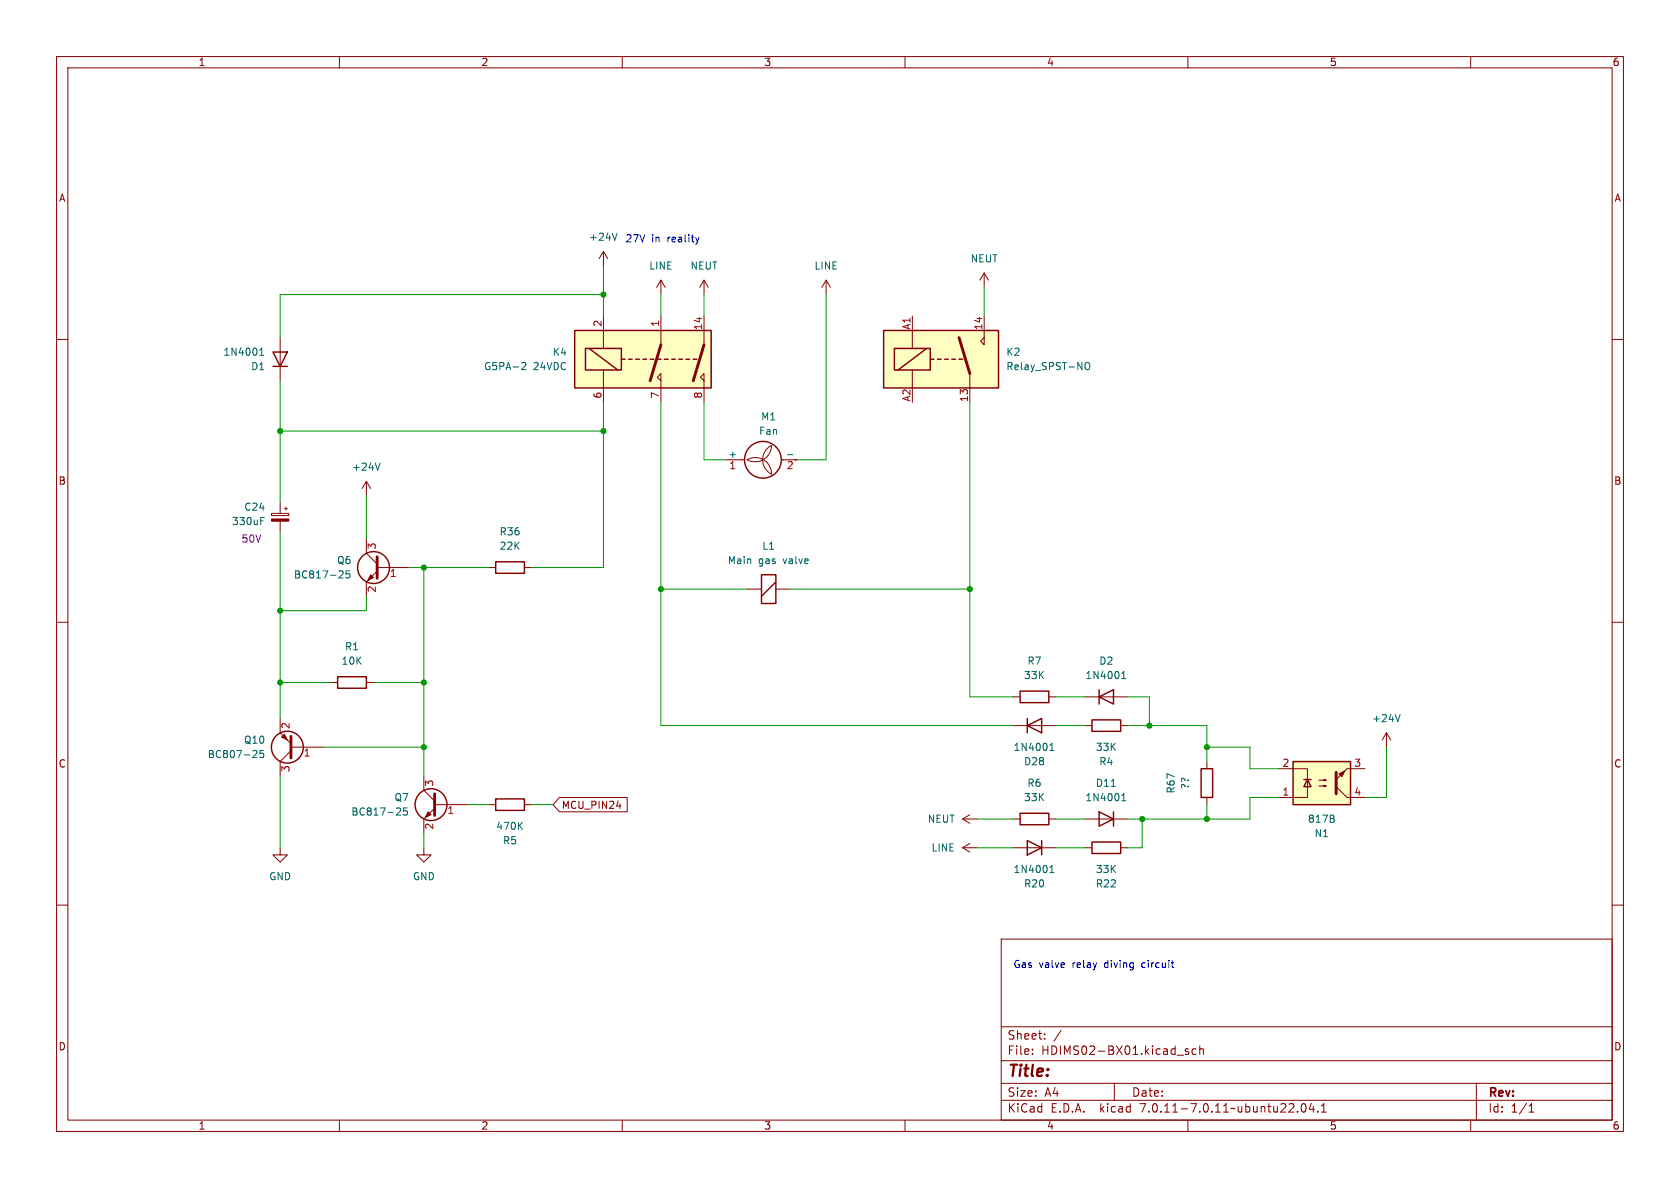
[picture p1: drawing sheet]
<svg xmlns="http://www.w3.org/2000/svg" width="297mm" height="210mm" viewBox="0 0 297 210" stroke-linecap="round" stroke-linejoin="round" font-family="sans-serif">
<g fill="none" stroke="#840000" stroke-width=".18">
<path d="M10 10h277v190h-277zM12 12h273v186h-273zM60 10v2M110 10v2M160 10v2M210 10v2M260 10v2M10 60h2M49.5 59.7v7.6M106.7 44.5l.7 1.2M106.7 44.5v2.5M106.7 55.9v5.7"/>
<path d="M106.7 44.5l-.8 1.2M116.8 49.5l-.7 1.3M116.8 49.5v2.6M116.8 55.9v5.1M116.8 49.5l.8 1.3M124.5 49.5l-.8 1.3M124.5 49.5v2.6M124.5 55.9v5.1M124.5 49.5l.7 1.3M146 49.5l-.7 1.3M146 49.5v2.6M146 49.5l.8 1.3"/>
<path d="M161.3 55.9v5.7M174 55.9v5.1l-.6-.7 .6-.6M174 48.3v2.5M174 48.3l-.8 1.2M174 48.3l.8 1.2M285 60h2M106.7 65.4v5.7M116.8 67.3l-.6-.6 .6-.7v5.1M124.5 67.3l-.7-.6 .7-.7v5.1M161.3 65.4v3.2M171.4 66v5.1M48 90.8h3.1v.3h-3.1z"/>
<path d="M49.5 88.9v1.9M49.5 92.1v1.9M50.3 89.9h.5M50.5 89.7v.5M64.8 95.3v2.5l1.9 1.9M64.8 85.1v2.5M64.8 85.1l-.8 1.3M64.8 85.1l.7 1.3M128.3 81.3h3.3M132.1 81.3a2.87 2.87 0 0 1 4.3 2.5 2.84 2.84 0 0 1-1.6-2.5 2.84 2.84 0 0 1 1.6-2.6 2.92 2.92 0 0 1-4.3 2.6zM138.1 81.3h2.9M10 110h2"/>
<path d="M66.7 101l-1.9 1.9v2.5M66.7 100.3h5.7M86.4 100.3h1.2M92.7 100.3h1.3M132.1 104.1h2.5M137.2 104.1h2.5M285 110h2M49.5 127v2.5l1.9 1.9M51.4 132.7l-1.9 1.9v2.6M51.4 132.1h5.7M58.4 120.7h1.3M64.8 120.7h1.2"/>
<path d="M74.9 137.2v2.5l1.9 1.9M179.1 123.2h1.2M179.1 128.3h7.6M185.4 123.2h1.3M191.8 123.2h7.6M191.8 128.3h1.2M198.1 128.3h1.3M213.4 134.6v1.3M226.1 135.9h5v5.1h-5M233.2 137.9h1.2l-.3-.1v.2l.3-.1M233.2 138.9h1.2l-.3-.1v.3l.3-.2M236.2 139.1l1.9 1.9h3.2"/>
<path d="M238.1 135.9h3.2M245.1 129.5l.8 1.3M245.1 129.5v2.6M245.1 129.5l-.8 1.3M10 160h2M49.5 149.9v1.2h-1.2l1.2 1.3 1.3-1.3h-1.3M74.9 149.9v1.2h1.3l-1.3 1.3-1.2-1.3h1.2M76.8 142.9l-1.9 1.9v2.5M76.8 142.2h5.7M86.4 142.2h1.2M92.7 142.2h1.3M98.9 141h12v2.5h-12l-1.1-1.3z"/>
<path d="M109 142.5h.8M170.2 149.9h2.5M170.2 144.8l1.2 .7M170.2 144.8h2.5M170.2 149.9l1.2 .7M171.4 144l-1.2 .8M171.4 149.1l-1.2 .8M179.1 149.9h7.6M179.1 144.8h1.2M185.4 144.8h1.3M191.8 149.9h1.2M191.8 144.8h7.6"/>
<path d="M198.1 149.9h1.3M213.4 141v1.2M285 160h2M177 166h108v32h-108zM60 198v2M110 198v2M160 198v2M177 194.5h108M177 191.5h108M177 187.5h108M177 181.5h108M182.5 186.3v.1"/>
<path d="M182.5 185.5v.1M184.7 183.6v.1M184.7 182.8v.1M187.6 182.1l-1.3 2M197 191.5v3M210 198v2M210.1 185.5l-.4-.1-.2 .2 .1 .2 .5 .2v.3h-.6M211.5 185.5l-.5-.1-.3 .3v.4l.2 .2h.6M212.1 185.5l.2-.1 .4 .1v.9M212.1 184.9v1.5M229.4 196.5v.1M230.2 195.2l.2-.1a.81 .81 0 0 1 .6 .6 .81 .81 0 0 1-.3 .8l-.2 .1a.81 .81 0 0 1-.3-1.4z"/>
<path d="M231.8 195l-.3 1.1h.9M232.2 195.6v1M233 196.5v.1M233.6 196.6h.9M233.6 195.5l.4-.4v1.5M260 198v2M261 191.5v6.5M270.3 196.6h.9M270.3 195.5l.4-.4v1.5"/>
</g>
<g fill="none" stroke="#006464" stroke-width=".18">
<path d="M109.1 41.2l-.4 1.3M45.9 62.8h.7M45.9 61.9l.4-.4v1.3M92.4 64.1h.4l.2 .3-.8 .9h.8M192 64.1h.1a.43 .43 0 0 1 .6 .4v.4a.42 .42 0 0 1-.5 .5 .42 .42 0 0 1-.4-.5v-.4zM46.1 92.1h.4M46.1 91.5h.6M67.2 81.9l-.4 1.2M139.2 80.4h1M60.1 100.9l.4 .1 .2 .3-.8 .9h.8M61.8 100.9h-.6v.6l.1-.1 .5 .1 .1 .1-.1 .5-.2 .1-.4-.1M198.3 120h.7"/>
<path d="M198.3 119.1l.4-.4v1.3M44.9 132.7h.4l.1 .3-.8 .9h.8M46.6 132.7h-.6l-.1 .6 .2-.2 .4 .1 .1 .2v.4l-.2 .1-.5-.1M185.6 131.8l.4-.4v1.3M185.6 132.7h.7M196.5 139h.7M247.5 126.3l-.4 1.3M70.3 142.8l.4 .1 .1 .3-.8 .9h.8M72 142.8h-.6l-.1 .6 .2-.1 .4 .1 .1 .1v.5l-.2 .1-.5-.1M91.8 145.9l.6 .7M92.4 145.4l-.7 .7M185.6 154.2h.7"/>
<path d="M185.6 153.3l.4-.3v1.2M198.3 140.6l.4-.3v1.2M198.3 141.5h.7M235.8 144.8l.1 .1-.1 .4M235.8 144.2v.4"/>
</g>
<path d="M169.5 59.7l1.9 6.3M116.8 61l-1.9 6.3M124.5 61l-1.9 6.3M66.7 98.4v3.8M51.4 130.2v3.8M236.2 136.5v3.8M76.8 140.3v3.8" fill="none" stroke="#840000" stroke-width=".51"/>
<g fill="#840000" stroke="#840000" stroke-width=".18">
<path d="M75.7 143.5l.5 .5-1 .5z"/>
<path d="M65.5 101.6l.5 .5-1 .5z"/>
<path d="M238.1 135.9l-1.9 1.9z"/>
<path d="M236.7 136.8l1-.5-.5 1z"/>
<path d="M48 91.7h3.1v.4h-3.1z"/>
<path d="M49.8 130.3l.5-.5 .5 1z"/>
</g>
<g fill="none" stroke="#840000" stroke-width=".25">
<path d="M101.6 58.4h24.1v10.2h-24.1zM156.2 58.4h20.3v10.2h-20.3zM48.3 62.2h2.5l-1.3 2.6zM48.3 64.8h2.5M103.5 61.6h6.4v3.8h-6.4zM104.1 61.6l5.1 3.8M109.9 63.5h.6M111.1 63.5h.7M112.4 63.5h.6M113.7 63.5h.6M114.9 63.5h.7M116.2 63.5h.6"/>
<path d="M117.5 63.5h.6M118.7 63.5h.7M120 63.5h.6M121.3 63.5h.6M122.6 63.5h.6M158.1 61.6h6.4v3.8h-6.4zM163.8 61.6l-5.1 3.8M164.5 63.5h.6M165.7 63.5h.7M167 63.5h.6M168.3 63.5h.6M169.5 63.5h.7"/>
<path d="M87.6 99.3h5.1v2h-5.1zM59.7 119.6h5.1v2.1h-5.1zM134.6 101.6h2.6v5.1h-2.6zM137.2 102.9l-2.6 2.5M180.3 122.2h5.1v2h-5.1zM181.6 128.3l2.5-1.3v2.5zM181.6 127v2.5M193 127.3h5.1v2h-5.1zM194.3 123.2l2.5-1.3v2.6zM194.3 121.9v2.6M212.3 135.9h2.1v5.1h-2.1zM228.6 134.6h10.2v7.6h-10.2z"/>
<path d="M230.5 137.8h1.3M231.1 137.8l.7 1.3h-1.3zM87.6 141.2h5.1v2.1h-5.1zM180.3 143.8h5.1v2h-5.1zM181.6 148.6l2.5 1.3-2.5 1.2zM184.1 148.6v2.5M193 148.8h5.1v2.1h-5.1zM194.3 143.5l2.5 1.3-2.5 1.3zM196.8 143.5v2.6"/>
<circle cx="134.9" cy="81.3" r="3.3"/>
<circle cx="66" cy="100.3" r="2.82"/>
<circle cx="50.8" cy="132.1" r="2.82"/>
<circle cx="76.2" cy="142.2" r="2.82"/>
</g>
<g fill="#ffffc2" stroke="#ffffc2" stroke-width=".18">
<path d="M156.2 58.4h20.3v10.2h-20.3z"/>
<path d="M101.6 58.4h24.1v10.2h-24.1z"/>
<path d="M228.6 134.6h10.2v7.6h-10.2z"/>
</g>
<path d="M123.6 41.9l-.3 .9M207 170.2h.5M207.4 171h.1" fill="none" stroke="#0000c2" stroke-width=".18"/>
<g fill="none" stroke="#009600" stroke-width=".18">
<path d="M106.7 47v8.9M106.7 52.1h-57.2v7.6M116.8 52.1v3.8M124.5 52.1v3.8M146 52.1v29.2h-5M174 50.8v5.1M49.5 76.2h57.2M49.5 67.3v21.6M106.7 71.1v29.2h-12.7M116.8 71.1v57.2h62.3M124.5 71.1v10.2h3.8M171.4 71.1v52.1h7.7"/>
<path d="M49.5 94v33M64.8 87.6v7.7M64.8 105.4v2.6h-15.3M72.4 100.3h14M74.9 100.3v36.9M116.8 104.1h15.3M139.7 104.1h31.7M49.5 120.7h8.9M49.5 137.2v12.7M57.1 132.1h17.8M66 120.7h8.9M186.7 123.2h5.1"/>
<path d="M186.7 128.3h5.1M199.4 123.2h3.8v5.1M199.4 128.3h14v6.3M213.4 132.1h7.6v3.8h5.1M245.1 132.1v8.9h-3.8M74.9 147.3v2.6M82.5 142.2h3.9M94 142.2h3.8M172.7 149.9h6.4M172.7 144.8h6.4M186.7 149.9h5.1M186.7 144.8h5.1"/>
<path d="M201.9 144.8v5.1h-2.5M213.4 142.2v2.6M226.1 141h-5.1v3.8h-21.6"/>
</g>
<g fill="#009600" stroke="#009600" stroke-width=".18">
<circle cx="106.7" cy="76.2" r=".46"/>
<circle cx="106.7" cy="52.1" r=".46"/>
<circle cx="49.5" cy="76.2" r=".46"/>
<circle cx="74.9" cy="100.3" r=".46"/>
<circle cx="49.5" cy="120.7" r=".46"/>
<circle cx="49.5" cy="108" r=".46"/>
<circle cx="74.9" cy="132.1" r=".46"/>
<circle cx="74.9" cy="120.7" r=".46"/>
<circle cx="116.8" cy="104.1" r=".46"/>
<circle cx="171.4" cy="104.1" r=".46"/>
<circle cx="201.9" cy="144.8" r=".46"/>
<circle cx="203.2" cy="128.3" r=".46"/>
<circle cx="213.4" cy="144.8" r=".46"/>
<circle cx="213.4" cy="132.1" r=".46"/>
</g>
<text font-size="2.8" fill="#840000" x="178" y="190.9">Title:</text>
<g font-size="2.1" fill="#840000">
<text x="178" y="184">Sheet:</text>
<text x="178" y="186.7">File:</text>
<text x="184.1" y="186.7">HDIMS02-BX01.kicad_sch</text>
<text x="178" y="196.9">KiCad</text>
<text x="178" y="194.1">Size:</text>
<text x="184.7" y="194.1">A4</text>
<text x="185.7" y="196.9">E.D.A.</text>
<text x="194.6" y="196.9">kicad</text>
<text x="200" y="194.1">Date:</text>
<text x="201.8" y="196.9">7.0.11-7.0.11~ubuntu22.04.1</text>
<text x="263" y="194.3">Rev:</text>
<text x="263" y="196.9">Id:</text>
<text x="267.1" y="196.9">1/1</text>
</g>
<g font-size="1.8" fill="#840000">
<text x="35" y="11.9">1</text>
<text x="85" y="11.9">2</text>
<text x="135" y="11.9">3</text>
<text x="185" y="11.9">4</text>
<text x="235" y="11.9">5</text>
<text x="285" y="11.9">6</text>
<text x="10.3" y="35.9">A</text>
<text x="285.3" y="35.9">A</text>
<text x="10.3" y="85.9">B</text>
<text x="285.3" y="85.9">B</text>
<text x="10.3" y="135.9">C</text>
<text x="285.3" y="135.9">C</text>
<text x="99.2" y="143.2">MCU_PIN24</text>
<text x="10.3" y="185.9">D</text>
<text x="285.3" y="185.9">D</text>
<text x="35" y="199.9">1</text>
<text x="85" y="199.9">2</text>
<text x="135" y="199.9">3</text>
<text x="185" y="199.9">4</text>
<text x="235" y="199.9">5</text>
<text x="285" y="199.9">6</text>
</g>
<g font-size="1.8" fill="#006464">
<text x="104" y="42.8">+24V</text>
<text x="114.7" y="47.9">LINE</text>
<text x="122" y="47.9">NEUT</text>
<text x="143.9" y="47.9">LINE</text>
<text x="171.5" y="46.6">NEUT</text>
<text x="39.4" y="63.1">1N4001</text>
<text x="44.3" y="65.6">D1</text>
<text x="85.7" y="65.6">G5PA-2</text>
<text x="94.5" y="65.6">24VDC</text>
<text x="97.6" y="63.1">K4</text>
<text x="177.8" y="63.1">K2</text>
<text x="177.8" y="65.6">Relay_SPST-NO</text>
<text x="134.1" y="77.1">Fan</text>
<text x="134.5" y="74.5">M1</text>
<text x="62.1" y="83.4">+24V</text>
<text x="128.7" y="81">+</text>
<text x="40.9" y="93">330uF</text>
<text x="43.1" y="90.5">C24</text>
<text x="88.2" y="94.8">R36</text>
<text x="59.5" y="99.9">Q6</text>
<text x="88.2" y="97.4">22K</text>
<text x="128.6" y="99.9">Main</text>
<text x="134.1" y="99.9">gas</text>
<text x="134.7" y="97.4">L1</text>
<text x="138.6" y="99.9">valve</text>
<text x="51.9" y="102.5">BC817-25</text>
<text x="60.3" y="117.7">10K</text>
<text x="60.9" y="115.2">R1</text>
<text x="181.5" y="117.7">R7</text>
<text x="194.2" y="117.7">D2</text>
<text x="180.9" y="120.2">33K</text>
<text x="191.8" y="120.2">1N4001</text>
<text x="43" y="131.7">Q10</text>
<text x="242.5" y="127.9">+24V</text>
<text x="36.6" y="134.2">BC807-25</text>
<text x="179.1" y="132.9">1N4001</text>
<text x="180.9" y="135.5">D28</text>
<text x="193.6" y="132.9">33K</text>
<text x="194.2" y="135.5">R4</text>
<text x="69.6" y="141.8">Q7</text>
<text x="180.9" y="141.8">33K</text>
<text x="181.5" y="139.3">R6</text>
<text x="191.8" y="141.8">1N4001</text>
<text x="193.6" y="139.3">D11</text>
<text x="207.9" y="140.4" transform="rotate(-90 207.9 140.4)">R67</text>
<text x="210.4" y="139.6" transform="rotate(-90 210.4 139.6)">??</text>
<text x="62" y="144.4">BC817-25</text>
<text x="87.6" y="146.9">470K</text>
<text x="88.8" y="149.5">R5</text>
<text x="163.9" y="145.6">NEUT</text>
<text x="231.1" y="145.6">817B</text>
<text x="232.3" y="148.2">N1</text>
<text x="47.5" y="155.8">GND</text>
<text x="72.9" y="155.8">GND</text>
<text x="164.6" y="150.7">LINE</text>
<text x="179.1" y="154.5">1N4001</text>
<text x="193.6" y="154.5">33K</text>
<text x="180.9" y="157.1">R20</text>
<text x="193.6" y="157.1">R22</text>
</g>
<g font-size="1.8" fill="#0000c2">
<text x="110.5" y="42.9">27V</text>
<text x="115.2" y="42.9">in</text>
<text x="118.1" y="42.9">reality</text>
<text x="179.1" y="171.2">Gas</text>
<text x="183.7" y="171.2">valve</text>
<text x="189.7" y="171.2">relay</text>
<text x="195.5" y="171.2">diving</text>
<text x="202.3" y="171.2">circuit</text>
</g>
<g font-size="1.8" fill="#a90000">
<text x="106.4" y="57.9" transform="rotate(-90 106.4 57.9)">2</text>
<text x="116.6" y="57.9" transform="rotate(-90 116.6 57.9)">1</text>
<text x="124.2" y="58.5" transform="rotate(-90 124.2 58.5)">14</text>
<text x="161" y="58.4" transform="rotate(-90 161 58.4)">A1</text>
<text x="173.7" y="58.5" transform="rotate(-90 173.7 58.5)">14</text>
<text x="106.4" y="70.6" transform="rotate(-90 106.4 70.6)">6</text>
<text x="116.6" y="70.6" transform="rotate(-90 116.6 70.6)">7</text>
<text x="124.2" y="70.6" transform="rotate(-90 124.2 70.6)">8</text>
<text x="161" y="71.1" transform="rotate(-90 161 71.1)">A2</text>
<text x="171.2" y="71.2" transform="rotate(-90 171.2 71.2)">13</text>
<text x="128.8" y="83.3">1</text>
<text x="139" y="83.3">2</text>
<text x="66.8" y="97.2" transform="rotate(-90 66.8 97.2)">3</text>
<text x="66.8" y="104.8" transform="rotate(-90 66.8 104.8)">2</text>
<text x="68.8" y="102.3">1</text>
<text x="51.5" y="129" transform="rotate(-90 51.5 129)">2</text>
<text x="51.5" y="136.6" transform="rotate(-90 51.5 136.6)">3</text>
<text x="53.6" y="134.1">1</text>
<text x="226.6" y="135.6">2</text>
<text x="239.3" y="135.6">3</text>
<text x="76.9" y="139.1" transform="rotate(-90 76.9 139.1)">3</text>
<text x="226.6" y="140.7">1</text>
<text x="239.3" y="140.7">4</text>
<text x="76.9" y="146.8" transform="rotate(-90 76.9 146.8)">2</text>
<text x="79" y="144.2">1</text>
</g>
<text font-size="1.8" fill="#840084" x="42.6" y="96.1">50V</text>
</svg>
